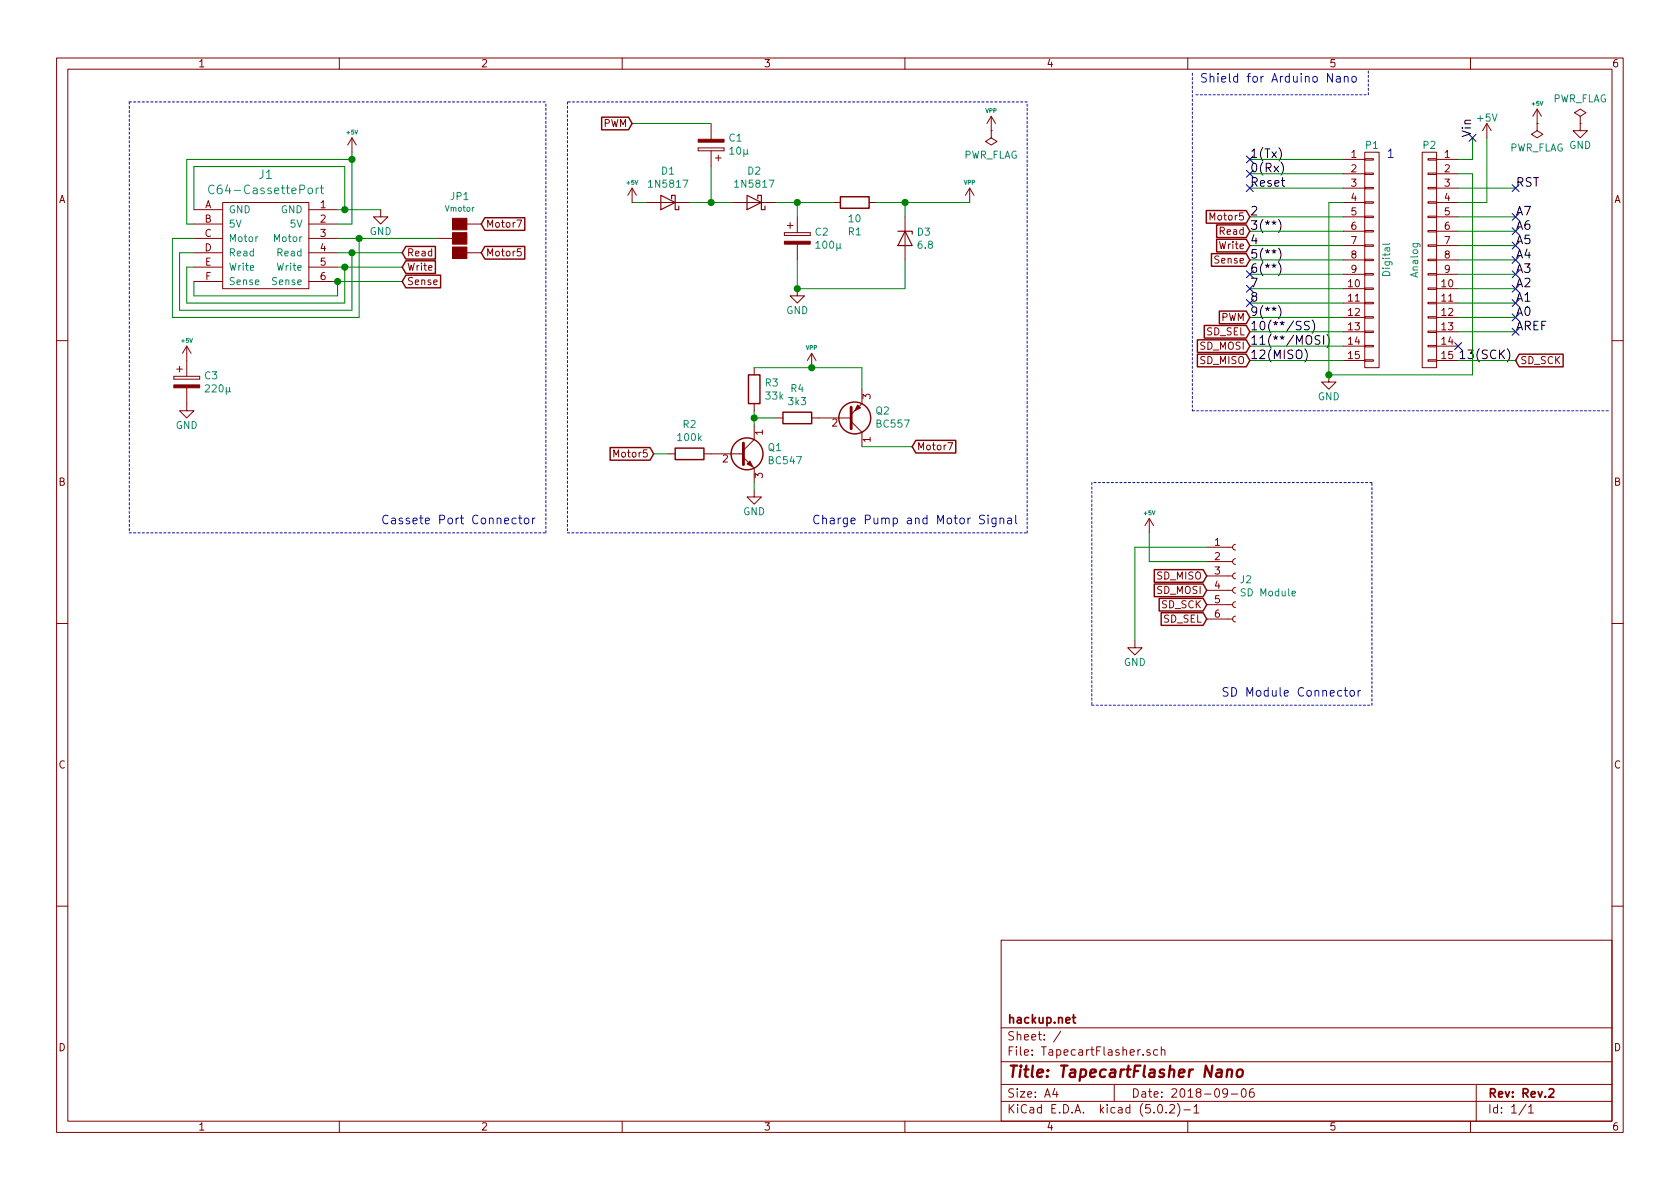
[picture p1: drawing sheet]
EESchema Schematic File Version 4
LIBS:TapecartFlasher-cache
EELAYER 26 0
EELAYER END
$Descr A4 11693 8268
encoding utf-8
Sheet 1 1
Title "TapecartFlasher Nano"
Date "2018-09-06"
Rev "Rev.2"
Comp "hackup.net"
Comment1 ""
Comment2 ""
Comment3 ""
Comment4 ""
$EndDescr
Text Label 8700 1100 0    60   ~ 0
1(Tx)
Text Label 8700 1200 0    60   ~ 0
0(Rx)
Text Label 8700 1300 0    60   ~ 0
Reset
Text Label 8700 1500 0    60   ~ 0
2
Text Label 8700 1600 0    60   ~ 0
3(**)
Text Label 8700 1700 0    60   ~ 0
4
Text Label 8700 1800 0    60   ~ 0
5(**)
Text Label 8700 1900 0    60   ~ 0
6(**)
Text Label 8700 2000 0    60   ~ 0
7
Text Label 8700 2100 0    60   ~ 0
8
Text Label 8700 2200 0    60   ~ 0
9(**)
Text Label 8700 2300 0    60   ~ 0
10(**/SS)
Text Label 8700 2400 0    60   ~ 0
11(**/MOSI)
Text Label 8700 2500 0    60   ~ 0
12(MISO)
Text Label 10150 2500 0    60   ~ 0
13(SCK)
Text Label 10550 2200 0    60   ~ 0
A0
Text Label 10550 2100 0    60   ~ 0
A1
Text Label 10550 2000 0    60   ~ 0
A2
Text Label 10550 1900 0    60   ~ 0
A3
Text Label 10550 1800 0    60   ~ 0
A4
Text Label 10550 1700 0    60   ~ 0
A5
Text Label 10550 1600 0    60   ~ 0
A6
Text Label 10550 1500 0    60   ~ 0
A7
Text Label 10550 2300 0    60   ~ 0
AREF
Text Label 10550 1300 0    60   ~ 0
RST
Text Notes 8350 575  0    60   ~ 0
Shield for Arduino Nano
Text Label 10250 950  1    60   ~ 0
Vin
Wire Notes Line
	8325 650  9525 650 
Wire Notes Line
	9525 650  9525 475 
$Comp
L TapecartFlasher-rescue:CONN_01X15 P1
U 1 1
P 9550 1800
F 0 "P1" H 9550 2600 50  0000 C CNN
F 1 "Digital" V 9650 1800 50  0000 C CNN
F 2 "Socket_Arduino_Nano:Socket_Strip_Arduino_1x15" H 9550 1800 50  0001 C CNN
F 3 "" H 9550 1800 50  0000 C CNN
	1    9550 1800
	1    0    0    -1  
$EndComp
$Comp
L TapecartFlasher-rescue:CONN_01X15 P2
U 1 1
P 9950 1800
F 0 "P2" H 9950 2600 50  0000 C CNN
F 1 "Analog" V 10050 1800 50  0000 C CNN
F 2 "Socket_Arduino_Nano:Socket_Strip_Arduino_1x15" H 9950 1800 50  0001 C CNN
F 3 "" H 9950 1800 50  0000 C CNN
	1    9950 1800
	-1   0    0    -1  
$EndComp
$Comp
L power:GND #PWR01
U 1 1
P 9250 2600
F 0 "#PWR01" H 9250 2350 50  0001 C CNN
F 1 "GND" H 9250 2450 50  0000 C CNN
F 2 "" H 9250 2600 50  0000 C CNN
F 3 "" H 9250 2600 50  0000 C CNN
	1    9250 2600
	1    0    0    -1  
$EndComp
Wire Wire Line
	9350 1400 9250 1400
Wire Wire Line
	9250 1400 9250 2600
Wire Wire Line
	9350 1100 8700 1100
Wire Wire Line
	8700 1200 9350 1200
Wire Wire Line
	9350 1300 8700 1300
Wire Wire Line
	8700 1500 9350 1500
Wire Wire Line
	9350 1600 8700 1600
Wire Wire Line
	8700 1700 9350 1700
Wire Wire Line
	9350 1800 8700 1800
Wire Wire Line
	8700 1900 9350 1900
Wire Wire Line
	9350 2000 8700 2000
Wire Wire Line
	8700 2100 9350 2100
Wire Wire Line
	9350 2200 8700 2200
Wire Wire Line
	8700 2300 9350 2300
Wire Wire Line
	9350 2400 8700 2400
Wire Wire Line
	8700 2500 9350 2500
Wire Wire Line
	10250 2600 10250 1200
Wire Wire Line
	10250 1200 10150 1200
Wire Wire Line
	10150 1100 10250 1100
Wire Wire Line
	10250 1100 10250 950 
$Comp
L power:+5V #PWR03
U 1 1
P 10350 950
F 0 "#PWR03" H 10350 800 50  0001 C CNN
F 1 "+5V" H 10350 1090 50  0000 C CNN
F 2 "" H 10350 950 50  0001 C CNN
F 3 "" H 10350 950 50  0001 C CNN
	1    10350 950 
	1    0    0    -1  
$EndComp
Wire Wire Line
	10350 950  10350 1400
Wire Wire Line
	10350 1400 10150 1400
Wire Wire Line
	10550 1300 10150 1300
Wire Wire Line
	10150 1500 10550 1500
Wire Wire Line
	10550 1600 10150 1600
Wire Wire Line
	10550 1700 10150 1700
Wire Wire Line
	10150 1800 10550 1800
Wire Wire Line
	10550 1900 10150 1900
Wire Wire Line
	10550 2000 10150 2000
Wire Wire Line
	10150 2100 10550 2100
Wire Wire Line
	10550 2200 10150 2200
Wire Wire Line
	10550 2300 10150 2300
Wire Wire Line
	10150 2500 10550 2500
Text Notes 9650 1100 0    60   ~ 0
1
$Comp
L hackup:C64-CassettePort J1
U 1 1
P 1850 2350
F 0 "J1" H 1850 3497 60  0000 C CNN
F 1 "C64-CassettePort" H 1850 3391 60  0000 C CNN
F 2 "hackup:C64-Cassette-Port-Male" H 1850 2250 60  0001 C CNN
F 3 "" H 1850 2350 60  0001 C CNN
	1    1850 2350
	1    0    0    -1  
$EndComp
$Comp
L power:+5V #PWR0101
U 1 1
P 2450 1050
F 0 "#PWR0101" H 2450 900 50  0001 C CNN
F 1 "+5V" H 2450 1190 28  0000 C CNN
F 2 "" H 2450 1050 50  0000 C CNN
F 3 "" H 2450 1050 50  0000 C CNN
	1    2450 1050
	1    0    0    -1  
$EndComp
Wire Wire Line
	2350 1550 2450 1550
Wire Wire Line
	2450 1550 2450 1100
Wire Wire Line
	1350 1550 1300 1550
Wire Wire Line
	1300 1550 1300 1100
Wire Wire Line
	1300 1100 2450 1100
Connection ~ 2450 1100
Wire Wire Line
	2450 1100 2450 1050
$Comp
L power:GND #PWR0102
U 1 1
P 2650 1450
F 0 "#PWR0102" H 2650 1200 50  0001 C CNN
F 1 "GND" H 2650 1300 50  0000 C CNN
F 2 "" H 2650 1450 50  0000 C CNN
F 3 "" H 2650 1450 50  0000 C CNN
	1    2650 1450
	1    0    0    -1  
$EndComp
Wire Wire Line
	2350 1450 2400 1450
Wire Wire Line
	1350 1450 1350 1150
Wire Wire Line
	1350 1150 2400 1150
Wire Wire Line
	2400 1150 2400 1450
Connection ~ 2400 1450
Wire Wire Line
	2400 1450 2650 1450
Wire Wire Line
	2350 1650 2500 1650
Wire Wire Line
	2350 1750 2450 1750
Wire Wire Line
	2350 1850 2400 1850
Wire Wire Line
	2350 1950 2800 1950
Wire Wire Line
	1350 1950 1350 2050
Wire Wire Line
	2350 2050 2350 1950
Wire Wire Line
	1350 2050 2350 2050
Connection ~ 2350 1950
Wire Wire Line
	1350 1850 1300 1850
Wire Wire Line
	1300 1850 1300 2100
Wire Wire Line
	1300 2100 2400 2100
Wire Wire Line
	2400 2100 2400 1850
Connection ~ 2400 1850
Wire Wire Line
	2400 1850 2800 1850
Wire Wire Line
	1350 1750 1250 1750
Wire Wire Line
	1250 1750 1250 2150
Wire Wire Line
	1250 2150 2450 2150
Wire Wire Line
	2450 2150 2450 1750
Connection ~ 2450 1750
Wire Wire Line
	2450 1750 2800 1750
Wire Wire Line
	1350 1650 1200 1650
Wire Wire Line
	1200 1650 1200 2200
Wire Wire Line
	1200 2200 2500 2200
Wire Wire Line
	2500 2200 2500 1650
Connection ~ 2500 1650
Text GLabel 8700 1500 0    50   Input ~ 0
Motor5
Text GLabel 8700 1600 0    50   Input ~ 0
Read
Text GLabel 8700 1700 0    50   Input ~ 0
Write
Text GLabel 8700 1800 0    50   Input ~ 0
Sense
Text GLabel 3350 1550 2    50   Input ~ 0
Motor7
Text GLabel 2800 1750 2    50   Input ~ 0
Read
Text GLabel 2800 1850 2    50   Input ~ 0
Write
Text GLabel 2800 1950 2    50   Input ~ 0
Sense
$Comp
L device:CP C1
U 1 1
P 4950 1000
F 0 "C1" H 4832 954 50  0000 R CNN
F 1 "10µ" H 4832 1045 50  0000 R CNN
F 2 "Capacitors_THT:CP_Radial_D5.0mm_P2.00mm" H 4988 850 50  0001 C CNN
F 3 "" H 4950 1000 50  0001 C CNN
	1    4950 1000
	-1   0    0    1   
$EndComp
$Comp
L device:CP C2
U 1 1
P 5550 1650
F 0 "C2" H 5668 1696 50  0000 L CNN
F 1 "100µ" H 5668 1605 50  0000 L CNN
F 2 "Capacitors_THT:CP_Radial_D6.3mm_P2.50mm" H 5588 1500 50  0001 C CNN
F 3 "" H 5550 1650 50  0001 C CNN
	1    5550 1650
	1    0    0    -1  
$EndComp
$Comp
L device:R R1
U 1 1
P 5950 1400
F 0 "R1" V 5743 1400 50  0000 C CNN
F 1 "10" V 5834 1400 50  0000 C CNN
F 2 "Resistors_THT:R_Axial_DIN0207_L6.3mm_D2.5mm_P7.62mm_Horizontal" V 5880 1400 50  0001 C CNN
F 3 "" H 5950 1400 50  0001 C CNN
	1    5950 1400
	0    -1   -1   0   
$EndComp
$Comp
L device:D_Zener D3
U 1 1
P 6300 1650
F 0 "D3" V 6254 1729 50  0000 L CNN
F 1 "6.8" V 6345 1729 50  0000 L CNN
F 2 "Diodes_THT:D_T-1_P5.08mm_Horizontal" H 6300 1650 50  0001 C CNN
F 3 "https://en.wikipedia.org/wiki/Zener_diode" H 6300 1650 50  0001 C CNN
	1    6300 1650
	0    1    1    0   
$EndComp
Wire Wire Line
	4800 1400 4950 1400
Wire Wire Line
	4950 1150 4950 1400
Connection ~ 4950 1400
Wire Wire Line
	4950 1400 5100 1400
Wire Wire Line
	4500 1400 4400 1400
Wire Wire Line
	4950 850  4400 850 
Wire Wire Line
	5400 1400 5550 1400
Wire Wire Line
	5550 1500 5550 1400
$Comp
L power:GND #PWR0103
U 1 1
P 5550 2000
F 0 "#PWR0103" H 5550 1750 50  0001 C CNN
F 1 "GND" H 5550 1850 50  0000 C CNN
F 2 "" H 5550 2000 50  0000 C CNN
F 3 "" H 5550 2000 50  0000 C CNN
	1    5550 2000
	1    0    0    -1  
$EndComp
Text GLabel 8700 2200 0    50   Input ~ 0
PWM
Text GLabel 4400 850  0    50   Input ~ 0
PWM
$Comp
L power:+5V #PWR0104
U 1 1
P 4400 1400
F 0 "#PWR0104" H 4400 1250 50  0001 C CNN
F 1 "+5V" H 4400 1540 28  0000 C CNN
F 2 "" H 4400 1400 50  0000 C CNN
F 3 "" H 4400 1400 50  0000 C CNN
	1    4400 1400
	1    0    0    -1  
$EndComp
$Comp
L power:VPP #PWR0105
U 1 1
P 6750 1400
F 0 "#PWR0105" H 6750 1250 50  0001 C CNN
F 1 "VPP" H 6750 1540 28  0000 C CNN
F 2 "" H 6750 1400 50  0000 C CNN
F 3 "" H 6750 1400 50  0000 C CNN
	1    6750 1400
	1    0    0    -1  
$EndComp
$Comp
L device:D_Schottky D1
U 1 1
P 4650 1400
F 0 "D1" H 4650 1184 50  0000 C CNN
F 1 "1N5817" H 4650 1275 50  0000 C CNN
F 2 "Diodes_THT:D_A-405_P2.54mm_Vertical_KathodeUp" H 4650 1400 50  0001 C CNN
F 3 "" H 4650 1400 50  0001 C CNN
	1    4650 1400
	-1   0    0    1   
$EndComp
$Comp
L device:D_Schottky D2
U 1 1
P 5250 1400
F 0 "D2" H 5250 1184 50  0000 C CNN
F 1 "1N5817" H 5250 1275 50  0000 C CNN
F 2 "Diodes_THT:D_A-405_P2.54mm_Vertical_KathodeUp" H 5250 1400 50  0001 C CNN
F 3 "" H 5250 1400 50  0001 C CNN
	1    5250 1400
	-1   0    0    1   
$EndComp
Wire Wire Line
	5550 1800 5550 2000
Connection ~ 5550 2000
$Comp
L Transistor:BC557 Q2
U 1 1
P 5900 2900
F 0 "Q2" H 6091 2854 50  0000 L CNN
F 1 "BC557" H 6091 2945 50  0000 L CNN
F 2 "TO_SOT_Packages_THT:TO-92_Molded_Narrow" H 6100 2825 50  0001 L CIN
F 3 "http://www.fairchildsemi.com/ds/BC/BC557.pdf" H 5900 2900 50  0001 L CNN
	1    5900 2900
	1    0    0    1   
$EndComp
$Comp
L Transistor:BC547 Q1
U 1 1
P 5150 3150
F 0 "Q1" H 5341 3196 50  0000 L CNN
F 1 "BC547" H 5341 3105 50  0000 L CNN
F 2 "TO_SOT_Packages_THT:TO-92_Molded_Narrow" H 5350 3075 50  0001 L CIN
F 3 "http://www.fairchildsemi.com/ds/BC/BC547.pdf" H 5150 3150 50  0001 L CNN
	1    5150 3150
	1    0    0    -1  
$EndComp
$Comp
L device:R R2
U 1 1
P 4800 3150
F 0 "R2" V 4593 3150 50  0000 C CNN
F 1 "100k" V 4684 3150 50  0000 C CNN
F 2 "Resistors_THT:R_Axial_DIN0207_L6.3mm_D2.5mm_P7.62mm_Horizontal" V 4730 3150 50  0001 C CNN
F 3 "" H 4800 3150 50  0001 C CNN
	1    4800 3150
	0    1    1    0   
$EndComp
$Comp
L device:R R3
U 1 1
P 5250 2700
F 0 "R3" H 5320 2746 50  0000 L CNN
F 1 "33k" H 5320 2655 50  0000 L CNN
F 2 "Resistors_THT:R_Axial_DIN0207_L6.3mm_D2.5mm_P7.62mm_Horizontal" V 5180 2700 50  0001 C CNN
F 3 "" H 5250 2700 50  0001 C CNN
	1    5250 2700
	1    0    0    -1  
$EndComp
$Comp
L device:R R4
U 1 1
P 5550 2900
F 0 "R4" V 5343 2900 50  0000 C CNN
F 1 "3k3" V 5434 2900 50  0000 C CNN
F 2 "Resistors_THT:R_Axial_DIN0207_L6.3mm_D2.5mm_P7.62mm_Horizontal" V 5480 2900 50  0001 C CNN
F 3 "" H 5550 2900 50  0001 C CNN
	1    5550 2900
	0    1    1    0   
$EndComp
Wire Wire Line
	5250 2850 5250 2900
Wire Wire Line
	5400 2900 5250 2900
Connection ~ 5250 2900
Wire Wire Line
	5250 2900 5250 2950
Wire Wire Line
	5250 2550 5650 2550
Wire Wire Line
	6000 2550 6000 2700
Wire Wire Line
	5250 3350 5250 3400
$Comp
L power:GND #PWR0106
U 1 1
P 5250 3400
F 0 "#PWR0106" H 5250 3150 50  0001 C CNN
F 1 "GND" H 5250 3250 50  0000 C CNN
F 2 "" H 5250 3400 50  0000 C CNN
F 3 "" H 5250 3400 50  0000 C CNN
	1    5250 3400
	1    0    0    -1  
$EndComp
Text GLabel 4550 3150 0    50   Input ~ 0
Motor5
Wire Wire Line
	6000 3100 6350 3100
Text GLabel 6350 3100 2    50   Input ~ 0
Motor7
Wire Wire Line
	4550 3150 4650 3150
$Comp
L power:VPP #PWR0107
U 1 1
P 5650 2550
F 0 "#PWR0107" H 5650 2400 50  0001 C CNN
F 1 "VPP" H 5650 2690 28  0000 C CNN
F 2 "" H 5650 2550 50  0000 C CNN
F 3 "" H 5650 2550 50  0000 C CNN
	1    5650 2550
	1    0    0    -1  
$EndComp
Connection ~ 5650 2550
Wire Wire Line
	5650 2550 6000 2550
$Comp
L Connector:Conn_01x06_Female J2
U 1 1
P 8600 4000
F 0 "J2" H 8627 3976 50  0000 L CNN
F 1 "SD Module" H 8627 3885 50  0000 L CNN
F 2 "Socket_Strips:Socket_Strip_Angled_1x06_Pitch2.54mm" H 8600 4000 50  0001 C CNN
F 3 "~" H 8600 4000 50  0001 C CNN
	1    8600 4000
	1    0    0    -1  
$EndComp
Text GLabel 8400 4000 0    50   Input ~ 0
SD_MISO
Text GLabel 8400 4100 0    50   Input ~ 0
SD_MOSI
Text GLabel 8400 4200 0    50   Input ~ 0
SD_SCK
Text GLabel 8400 4300 0    50   Input ~ 0
SD_SEL
$Comp
L power:GND #PWR0108
U 1 1
P 7900 4450
F 0 "#PWR0108" H 7900 4200 50  0001 C CNN
F 1 "GND" H 7900 4300 50  0000 C CNN
F 2 "" H 7900 4450 50  0000 C CNN
F 3 "" H 7900 4450 50  0000 C CNN
	1    7900 4450
	1    0    0    -1  
$EndComp
Wire Wire Line
	8400 3800 7900 3800
Wire Wire Line
	7900 3800 7900 4450
$Comp
L power:+5V #PWR0109
U 1 1
P 8000 3700
F 0 "#PWR0109" H 8000 3550 50  0001 C CNN
F 1 "+5V" H 8000 3840 28  0000 C CNN
F 2 "" H 8000 3700 50  0000 C CNN
F 3 "" H 8000 3700 50  0000 C CNN
	1    8000 3700
	1    0    0    -1  
$EndComp
Wire Wire Line
	8400 3900 8000 3900
Wire Wire Line
	8000 3900 8000 3700
Text GLabel 8700 2300 0    50   Input ~ 0
SD_SEL
Text GLabel 8700 2400 0    50   Input ~ 0
SD_MOSI
Text GLabel 8700 2500 0    50   Input ~ 0
SD_MISO
Text GLabel 10550 2500 2    50   Input ~ 0
SD_SCK
$Comp
L w_conn:GS3 JP1
U 1 1
P 3200 1650
F 0 "JP1" H 3200 1361 50  0000 C CNN
F 1 "Vmotor" H 3200 1445 40  0000 C CNN
F 2 "Pin_Headers:Pin_Header_Straight_1x03_Pitch2.54mm" H 3200 1650 50  0001 C CNN
F 3 "" H 3200 1650 50  0001 C CNN
	1    3200 1650
	-1   0    0    1   
$EndComp
Text GLabel 3350 1750 2    50   Input ~ 0
Motor5
Wire Wire Line
	2500 1650 3050 1650
Wire Notes Line
	900  700  900  3700
Wire Notes Line
	900  3700 3800 3700
Wire Notes Line
	3800 3700 3800 700 
Wire Notes Line
	900  700  3800 700 
Wire Notes Line
	3950 700  3950 3700
Wire Notes Line
	3950 3700 7150 3700
Wire Notes Line
	7150 3700 7150 700 
Wire Notes Line
	7150 700  3950 700 
Wire Notes Line
	7600 3350 7600 4900
Wire Notes Line
	7600 4900 9550 4900
Wire Notes Line
	9550 4900 9550 3350
Wire Notes Line
	9550 3350 7600 3350
Wire Notes Line
	8300 500  8300 2850
Wire Notes Line
	8300 2850 11200 2850
Text Notes 8500 4850 0    60   ~ 0
SD Module Connector
Text Notes 5650 3650 0    60   ~ 0
Charge Pump and Motor Signal
Text Notes 2650 3650 0    60   ~ 0
Cassete Port Connector
Wire Wire Line
	5550 1400 5800 1400
Connection ~ 5550 1400
Wire Wire Line
	6100 1400 6300 1400
Wire Wire Line
	6300 1500 6300 1400
Connection ~ 6300 1400
Wire Wire Line
	6300 1400 6750 1400
Wire Wire Line
	6300 2000 6300 1800
Wire Wire Line
	5550 2000 6300 2000
$Comp
L device:CP C3
U 1 1
P 1300 2650
F 0 "C3" H 1418 2696 50  0000 L CNN
F 1 "220µ" H 1418 2605 50  0000 L CNN
F 2 "Capacitors_THT:CP_Radial_D6.3mm_P2.50mm" H 1338 2500 50  0001 C CNN
F 3 "" H 1300 2650 50  0001 C CNN
	1    1300 2650
	1    0    0    -1  
$EndComp
$Comp
L power:+5V #PWR0110
U 1 1
P 1300 2500
F 0 "#PWR0110" H 1300 2350 50  0001 C CNN
F 1 "+5V" H 1300 2640 28  0000 C CNN
F 2 "" H 1300 2500 50  0000 C CNN
F 3 "" H 1300 2500 50  0000 C CNN
	1    1300 2500
	1    0    0    -1  
$EndComp
$Comp
L power:GND #PWR0111
U 1 1
P 1300 2800
F 0 "#PWR0111" H 1300 2550 50  0001 C CNN
F 1 "GND" H 1300 2650 50  0000 C CNN
F 2 "" H 1300 2800 50  0000 C CNN
F 3 "" H 1300 2800 50  0000 C CNN
	1    1300 2800
	1    0    0    -1  
$EndComp
NoConn ~ 8700 1100
NoConn ~ 8700 1200
NoConn ~ 8700 1300
NoConn ~ 8700 1900
NoConn ~ 8700 2000
NoConn ~ 8700 2100
NoConn ~ 10250 950 
NoConn ~ 10550 2300
NoConn ~ 10550 2200
NoConn ~ 10550 2100
NoConn ~ 10550 2000
NoConn ~ 10550 1900
NoConn ~ 10550 1800
NoConn ~ 10550 1700
NoConn ~ 10550 1600
NoConn ~ 10550 1500
NoConn ~ 10550 1300
Wire Wire Line
	9250 2600 10250 2600
Connection ~ 9250 2600
$Comp
L power:PWR_FLAG #FLG0101
U 1 1
P 11000 850
F 0 "#FLG0101" H 11000 925 50  0001 C CNN
F 1 "PWR_FLAG" H 11000 1024 50  0000 C CNN
F 2 "" H 11000 850 50  0001 C CNN
F 3 "~" H 11000 850 50  0001 C CNN
	1    11000 850 
	1    0    0    -1  
$EndComp
$Comp
L power:GND #PWR0112
U 1 1
P 11000 850
F 0 "#PWR0112" H 11000 600 50  0001 C CNN
F 1 "GND" H 11000 700 50  0000 C CNN
F 2 "" H 11000 850 50  0000 C CNN
F 3 "" H 11000 850 50  0000 C CNN
	1    11000 850 
	1    0    0    -1  
$EndComp
$Comp
L power:+5V #PWR0113
U 1 1
P 10700 850
F 0 "#PWR0113" H 10700 700 50  0001 C CNN
F 1 "+5V" H 10700 990 28  0000 C CNN
F 2 "" H 10700 850 50  0000 C CNN
F 3 "" H 10700 850 50  0000 C CNN
	1    10700 850 
	1    0    0    -1  
$EndComp
$Comp
L power:PWR_FLAG #FLG0102
U 1 1
P 10700 850
F 0 "#FLG0102" H 10700 925 50  0001 C CNN
F 1 "PWR_FLAG" H 10700 1023 50  0000 C CNN
F 2 "" H 10700 850 50  0001 C CNN
F 3 "~" H 10700 850 50  0001 C CNN
	1    10700 850 
	-1   0    0    1   
$EndComp
$Comp
L power:PWR_FLAG #FLG0103
U 1 1
P 6900 900
F 0 "#FLG0103" H 6900 975 50  0001 C CNN
F 1 "PWR_FLAG" H 6900 1073 50  0000 C CNN
F 2 "" H 6900 900 50  0001 C CNN
F 3 "~" H 6900 900 50  0001 C CNN
	1    6900 900 
	-1   0    0    1   
$EndComp
$Comp
L power:VPP #PWR0114
U 1 1
P 6900 900
F 0 "#PWR0114" H 6900 750 50  0001 C CNN
F 1 "VPP" H 6900 1040 28  0000 C CNN
F 2 "" H 6900 900 50  0000 C CNN
F 3 "" H 6900 900 50  0000 C CNN
	1    6900 900 
	1    0    0    -1  
$EndComp
NoConn ~ 10150 2400
$EndSCHEMATC
